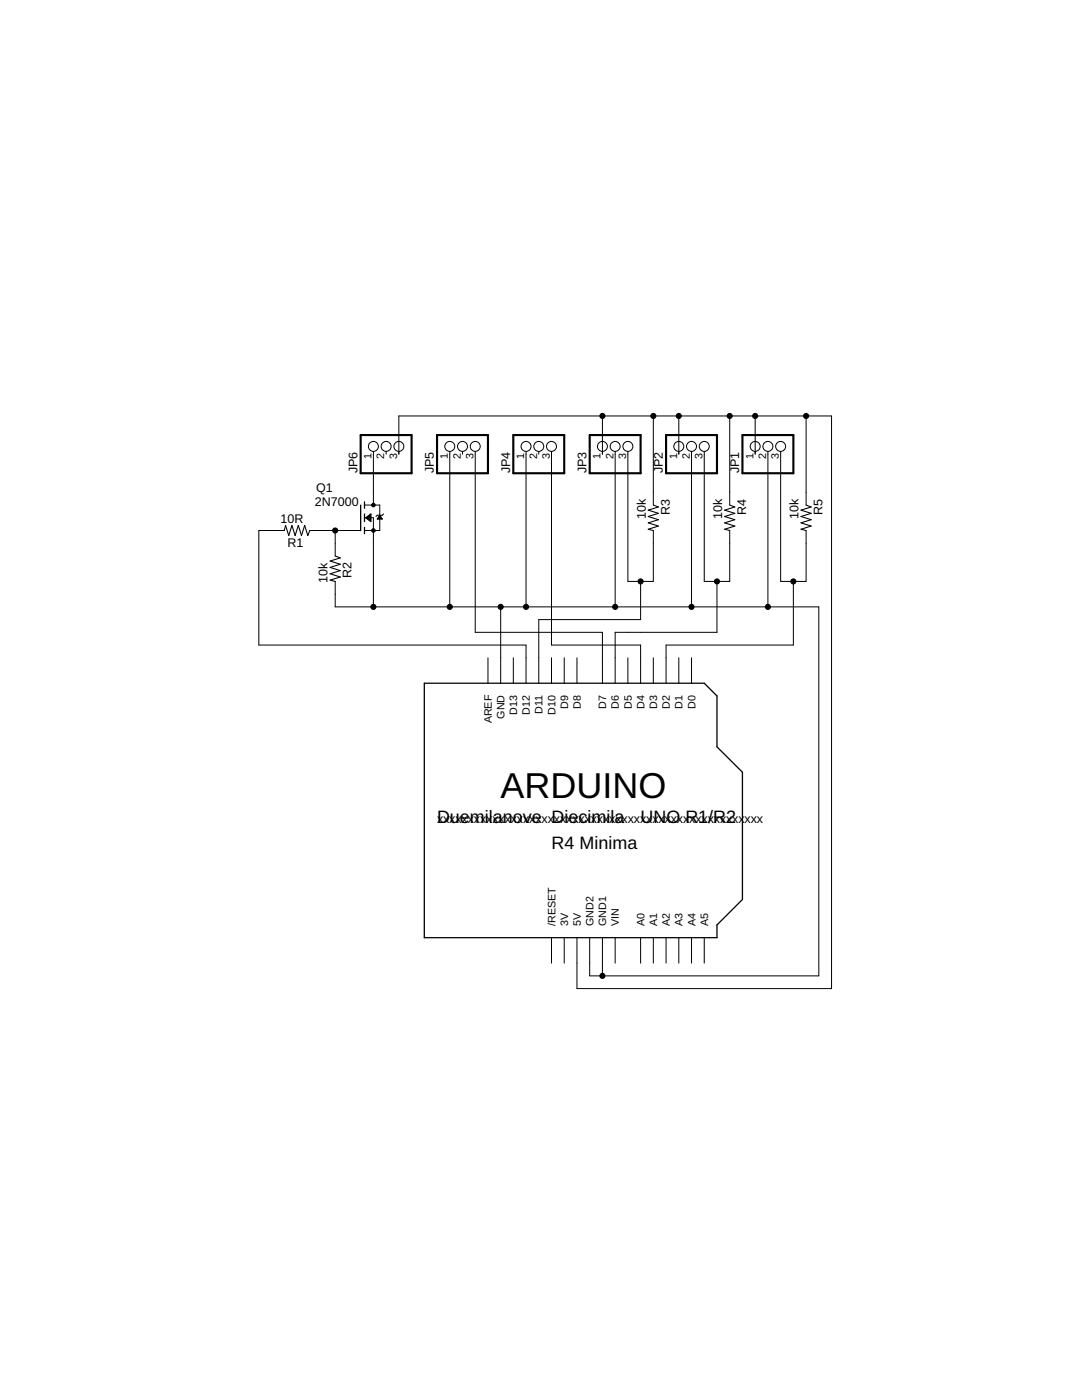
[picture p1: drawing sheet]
<svg xmlns="http://www.w3.org/2000/svg" width="216mm" height="279mm" viewBox="0 0 216 279" stroke-linecap="round" stroke-linejoin="round" font-family="sans-serif">
<path d="M72 100.8v5.1M72.7 100.2v1.2M72.7 102.6v1.5M72.7 105.2v1.3M84.7 136.4h55.8l2.6 2.5v10.2l5 5v25.4l-5 5.1v2.5h-58.4z" fill="none" stroke="#000" stroke-width=".25"/>
<g fill="none" stroke="#000" stroke-width=".2">
<path d="M74.5 90.1v10.7M77 90.1v.5M79.6 90.6v-7.6h86.3v114.3h-50.8v-10.2M89.7 90.1v31M92.3 90.1v.5M94.8 90.1v36.1h25.4v10.2M105 90.1v31M107.5 90.1v.5M110 90.1v38.6h17.8v7.7M120.2 83v7.6M122.7 90.1v31M125.3 90.1v25.9h5.1v-10.1"/>
<path d="M130.4 83v17.8M135.4 83v7.6M138 90.1v31M140.5 90.1v25.9h5.1v-10.1M145.6 83v17.8M150.7 83v7.6M153.2 90.1v31M155.8 90.1v25.9h5v-10.1M160.8 83v17.8M56.7 105.9h-5.1v22.8h53.4v7.7M61.8 105.9h10.2M66.9 116v5.1h96.5v73.7h-45.7v-7.7"/>
<path d="M66.9 105.9v5.1M72.7 103.3h1.8v17.8M72.7 100.8h3.1v5.1h-3.1M73 103.3l1-.7v1.5zM73.1 103.4h.9M73.2 103.2h.8M73.3 103.5h.7M73.3 103.1h.7M73.4 103.7h.6M73.5 103h.5M73.6 103.8h.4M73.7 102.8h.3"/>
<path d="M73.7 103.9h.3M73.8 102.7h.2M73.9 104h.1M74 102.6h.1M75.3 103.5h1M75.4 103.4h.8M75.5 103.3h.6M75.5 103.2h.5M75.6 103.1h.3M75.7 103h.2M75.8 102.8l.5 .8h-1zM76.5 102.6l-.2 .2h-1l-.3 .3"/>
<path d="M127.8 116v7.7h-20.3v12.7M143.1 116v10.2h-20.4v10.2M158.3 116v12.7h-25.4v7.7M97.4 131.3v5.1M99.9 121.1v15.3M102.4 131.3v5.1M110 131.3v5.1M112.6 131.3v5.1M115.1 131.3v5.1M125.3 131.3v5.1M130.4 131.3v5.1M135.4 131.3v5.1"/>
<path d="M138 131.3v5.1M110 187.1v5.1M112.6 187.1v5.1M120.2 187.1v7.7M122.7 187.1v5.1M127.8 187.1v5.1M130.4 187.1v5.1M132.9 187.1v5.1M135.4 187.1v5.1M138 187.1v5.1M140.5 187.1v5.1"/>
<circle cx="74.5" cy="89.1" r=".99"/>
<circle cx="77" cy="89.1" r=".99"/>
<circle cx="79.6" cy="89.1" r=".99"/>
<circle cx="89.7" cy="89.1" r=".99"/>
<circle cx="92.3" cy="89.1" r=".99"/>
<circle cx="94.8" cy="89.1" r=".99"/>
<circle cx="105" cy="89.1" r=".99"/>
<circle cx="107.5" cy="89.1" r=".99"/>
<circle cx="110" cy="89.1" r=".99"/>
<circle cx="120.2" cy="89.1" r=".99"/>
<circle cx="122.7" cy="89.1" r=".99"/>
<circle cx="125.3" cy="89.1" r=".99"/>
<circle cx="135.4" cy="89.1" r=".99"/>
<circle cx="138" cy="89.1" r=".99"/>
<circle cx="140.5" cy="89.1" r=".99"/>
<circle cx="150.7" cy="89.1" r=".99"/>
<circle cx="153.2" cy="89.1" r=".99"/>
<circle cx="155.8" cy="89.1" r=".99"/>
</g>
<path d="M72 86.8h10.1v7.6h-10.1zM87.2 86.8h10.2v7.6h-10.2zM102.4 86.8h10.2v7.6h-10.2zM117.7 86.8h10.1v7.6h-10.1zM132.9 86.8h10.2v7.6h-10.2zM148.1 86.8h10.2v7.6h-10.2z" fill="none" stroke="#000" stroke-width=".42"/>
<path d="M56.7 105.9l.3-1 .6 2 .7-2 .6 2 .6-2 .7 2 .6-2 .6 2 .4-1M66.9 111l1 .3-2 .7 2 .6-2 .6 2 .7-2 .6 2 .6-2 .7 1 .2M130.4 100.8l1 .4-2.1 .6 2.1 .6-2.1 .7 2.1 .6-2.1 .7 2.1 .6-2.1 .6 1.1 .3M145.6 100.8l1 .4-2 .6 2 .6-2 .7 2 .6-2 .7 2 .6-2 .6 1 .3M160.8 100.8l1.1 .4-2.1 .6 2.1 .6-2.1 .7 2.1 .6-2.1 .7 2.1 .6-2.1 .6 1 .3" fill="none" stroke="#000" stroke-width=".21"/>
<g fill="#000" stroke="#000" stroke-width=".2">
<circle cx="120.2" cy="83" r=".51"/>
<circle cx="130.4" cy="83" r=".51"/>
<circle cx="135.4" cy="83" r=".51"/>
<circle cx="145.6" cy="83" r=".51"/>
<circle cx="150.7" cy="83" r=".51"/>
<circle cx="160.8" cy="83" r=".51"/>
<circle cx="66.9" cy="105.9" r=".51"/>
<circle cx="74.5" cy="100.8" r=".36"/>
<circle cx="74.5" cy="105.9" r=".36"/>
<circle cx="127.8" cy="116" r=".51"/>
<circle cx="143.1" cy="116" r=".51"/>
<circle cx="158.3" cy="116" r=".51"/>
<circle cx="74.5" cy="121.1" r=".51"/>
<circle cx="89.7" cy="121.1" r=".51"/>
<circle cx="99.9" cy="121.1" r=".51"/>
<circle cx="105" cy="121.1" r=".51"/>
<circle cx="122.7" cy="121.1" r=".51"/>
<circle cx="138" cy="121.1" r=".51"/>
<circle cx="153.2" cy="121.1" r=".51"/>
<circle cx="120.2" cy="194.8" r=".51"/>
</g>
<text font-size="7.2" x="99.9" y="159.2">ARDUINO</text>
<g font-size="3.6">
<text x="87.2" y="164.3">Duemilanove Diecimila</text>
<text x="127.8" y="164.3">UNO R1/R2</text>
<text x="110.1" y="169.4">R4 Minima</text>
</g>
<g font-size="2.5">
<text x="71.3" y="94.5" transform="rotate(-90 71.3 94.5)">JP6</text>
<text x="86.6" y="94.5" transform="rotate(-90 86.6 94.5)">JP5</text>
<text x="101.8" y="94.5" transform="rotate(-90 101.8 94.5)">JP4</text>
<text x="117" y="94.5" transform="rotate(-90 117 94.5)">JP3</text>
<text x="132.3" y="94.5" transform="rotate(-90 132.3 94.5)">JP2</text>
<text x="147.5" y="94.5" transform="rotate(-90 147.5 94.5)">JP1</text>
<text x="62.8" y="101.1">2N7000</text>
<text x="63.1" y="98.3">Q1</text>
<text x="55.9" y="104.4">10R</text>
<text x="128.8" y="103.6" transform="rotate(-90 128.8 103.6)">10k</text>
<text x="133.6" y="102.7" transform="rotate(-90 133.6 102.7)">R3</text>
<text x="144.1" y="103.6" transform="rotate(-90 144.1 103.6)">10k</text>
<text x="148.9" y="102.7" transform="rotate(-90 148.9 102.7)">R4</text>
<text x="159.3" y="103.6" transform="rotate(-90 159.3 103.6)">10k</text>
<text x="164.1" y="102.7" transform="rotate(-90 164.1 102.7)">R5</text>
<text x="57.3" y="109.2">R1</text>
<text x="65.4" y="116.3" transform="rotate(-90 65.4 116.3)">10k</text>
<text x="70.2" y="115.4" transform="rotate(-90 70.2 115.4)">R2</text>
<text x="87.2" y="164.3">xxxxxxxxxxxxxxxxxxxxxxxxxxxxxxxxxxxxxxxxxxxxxxxxxx</text>
<text x="148.6" y="164.3">xxx</text>
</g>
<g font-size="2.1">
<text x="74.1" y="91.6" transform="rotate(-90 74.1 91.6)">1</text>
<text x="76.7" y="91.6" transform="rotate(-90 76.7 91.6)">2</text>
<text x="79.2" y="91.6" transform="rotate(-90 79.2 91.6)">3</text>
<text x="89.4" y="91.6" transform="rotate(-90 89.4 91.6)">1</text>
<text x="91.9" y="91.6" transform="rotate(-90 91.9 91.6)">2</text>
<text x="94.5" y="91.6" transform="rotate(-90 94.5 91.6)">3</text>
<text x="104.6" y="91.6" transform="rotate(-90 104.6 91.6)">1</text>
<text x="107.2" y="91.6" transform="rotate(-90 107.2 91.6)">2</text>
<text x="109.7" y="91.6" transform="rotate(-90 109.7 91.6)">3</text>
<text x="119.9" y="91.6" transform="rotate(-90 119.9 91.6)">1</text>
<text x="122.4" y="91.6" transform="rotate(-90 122.4 91.6)">2</text>
<text x="124.9" y="91.6" transform="rotate(-90 124.9 91.6)">3</text>
<text x="135.1" y="91.6" transform="rotate(-90 135.1 91.6)">1</text>
<text x="137.6" y="91.6" transform="rotate(-90 137.6 91.6)">2</text>
<text x="140.2" y="91.6" transform="rotate(-90 140.2 91.6)">3</text>
<text x="150.3" y="91.6" transform="rotate(-90 150.3 91.6)">1</text>
<text x="152.9" y="91.6" transform="rotate(-90 152.9 91.6)">2</text>
<text x="155.4" y="91.6" transform="rotate(-90 155.4 91.6)">3</text>
<text x="100.7" y="143.4" transform="rotate(-90 100.7 143.4)">GND</text>
<text x="103.2" y="142.6" transform="rotate(-90 103.2 142.6)">D13</text>
<text x="105.7" y="142.6" transform="rotate(-90 105.7 142.6)">D12</text>
<text x="108.3" y="142.5" transform="rotate(-90 108.3 142.5)">D11</text>
<text x="110.8" y="142.6" transform="rotate(-90 110.8 142.6)">D10</text>
<text x="113.4" y="141.4" transform="rotate(-90 113.4 141.4)">D9</text>
<text x="115.9" y="141.4" transform="rotate(-90 115.9 141.4)">D8</text>
<text x="121" y="141.4" transform="rotate(-90 121 141.4)">D7</text>
<text x="123.5" y="141.4" transform="rotate(-90 123.5 141.4)">D6</text>
<text x="126.1" y="141.4" transform="rotate(-90 126.1 141.4)">D5</text>
<text x="128.6" y="141.4" transform="rotate(-90 128.6 141.4)">D4</text>
<text x="131.1" y="141.4" transform="rotate(-90 131.1 141.4)">D3</text>
<text x="133.7" y="141.4" transform="rotate(-90 133.7 141.4)">D2</text>
<text x="136.2" y="141.4" transform="rotate(-90 136.2 141.4)">D1</text>
<text x="138.7" y="141.4" transform="rotate(-90 138.7 141.4)">D0</text>
<text x="98.1" y="144.4" transform="rotate(-90 98.1 144.4)">AREF</text>
<text x="110.8" y="184.8" transform="rotate(-90 110.8 184.8)">/RESET</text>
<text x="113.4" y="184.8" transform="rotate(-90 113.4 184.8)">3V</text>
<text x="115.9" y="184.8" transform="rotate(-90 115.9 184.8)">5V</text>
<text x="118.4" y="184.8" transform="rotate(-90 118.4 184.8)">GND2</text>
<text x="121" y="184.8" transform="rotate(-90 121 184.8)">GND1</text>
<text x="123.5" y="184.8" transform="rotate(-90 123.5 184.8)">VIN</text>
<text x="128.6" y="184.8" transform="rotate(-90 128.6 184.8)">A0</text>
<text x="131.1" y="184.8" transform="rotate(-90 131.1 184.8)">A1</text>
<text x="133.7" y="184.8" transform="rotate(-90 133.7 184.8)">A2</text>
<text x="136.2" y="184.8" transform="rotate(-90 136.2 184.8)">A3</text>
<text x="138.7" y="184.8" transform="rotate(-90 138.7 184.8)">A4</text>
<text x="141.3" y="184.8" transform="rotate(-90 141.3 184.8)">A5</text>
</g>
</svg>
